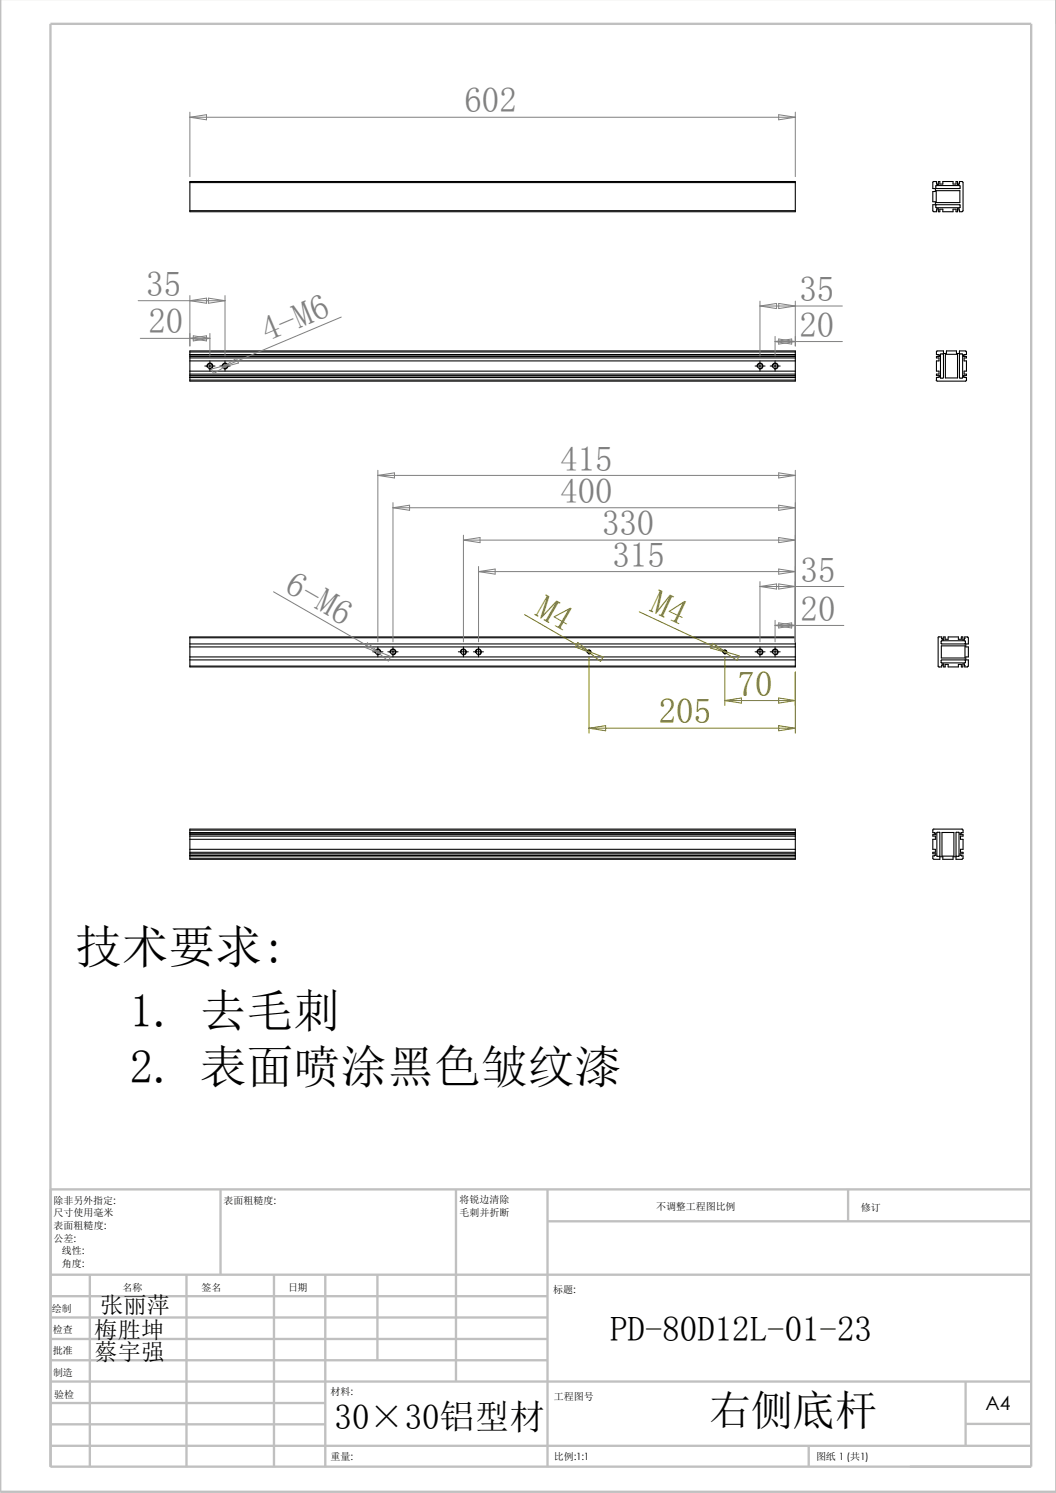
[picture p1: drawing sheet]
<svg xmlns="http://www.w3.org/2000/svg" width="210mm" height="297mm" viewBox="0 0 210 297" stroke-linecap="round" stroke-linejoin="round" font-family="sans-serif">
<g fill="none" stroke="#c0c0c0" stroke-width=".47">
<path d="M0 -.1v296.9h210M10 4.7h195.1v287.1h-195.1zM43.9 236.6v17M90.7 236.6v38.2M108.9 236.6v55.2M168.7 236.5v6.4M205.1 236.6h-195v55.2M10.1 253.6h195M10.1 257.9h98.8M17.9 253.6v38.2M37.1 253.6v38.2M54.5 253.6v38.2"/>
<path d="M64.7 253.6v38.2M75.1 253.6v17M108.9 243h96.2M10.1 270.6h98.8M10.1 266.4h98.8M10.1 262.1h98.8M10.1 279.1h54.6M10.1 274.8h195M192 274.7v12.8M10.1 287.6h195M10.1 283.3h54.6M160.8 287.5v4.3"/>
<path d="M192 283.3h13.1"/>
</g>
<g fill="none" stroke="#000" stroke-width=".21">
<path d="M37.8 36.3v-.2h120.4v.2M37.8 36.3v5.6M37.8 36.3h120.4M158.2 36.3v5.6M186.1 36.9h4.8v.6h-4.8zM186.2 37.9h4.7v2.4h-4.7zM186.2 36.4l.1 .3h.3v-.6h.3v.5h.6v-.5h2v.5h.6v-.5h.3v.6h.3l.1-.3M186.2 36.4v-.3l-.7 .1v1.3h.5v.6h-.5v2h.5v.6h-.5v1.3l.7 .1v-.3M186.2 36.4h.1M190.8 36.4v-.3h.6l.1 .2v5.6l-.2 .2h-.5v-.3M190.8 36.4h.1M37.8 41.9v.2h120.4v-.2"/>
<path d="M37.8 41.9h120.4M186.1 40.7h4.8v.6h-4.8zM186.2 41.8l.1-.3h.3v.6h.3v-.5h.6v.5h2v-.5h.6v.5h.3v-.6h.3l.1 .3M186.2 41.8h.1M190.8 41.8h.1M37.8 70v-.2h120.4v.2M37.8 75.6v.2h120.4v-.2M37.8 70.5v.1M37.8 75v.1M37.8 70h120.4M37.8 70.5h120.4M37.8 70v.5"/>
<path d="M37.8 70.6v4.4M37.8 75.1v.5M37.8 70.9h120.4M37.8 71.2h120.4M37.8 71.8h120.4M37.8 73.8h120.4M37.8 74.7h120.4M37.8 74.4h120.4M37.8 75.6h120.4M37.8 75.1h120.4M37.8 70.6h120.4M37.8 75h120.4"/>
<path d="M158.2 70v.6M158.2 75v.6M158.2 70.6v4.4M186.2 75.6l.2 .2h5.6l.2-.2M186.4 69.8l-.2 .1v.6h.4M186.4 69.8h1.2v.5h.6v-.5h2v.5h.6v-.5h1.2M186.5 70.5l.3 .1v.3h-.6v.3h.5v.6h-.5v2h.5v.6h-.5v.3h.6v.3l-.3 .1M186.6 75.1h-.4v.5M187 70.4l.6 .1-.1 4.7h-.5zM188 70.5h2.4v4.7h-2.4zM190.8 70.5h.6l-.1 4.7-.5-.1zM192 69.8l.2 .2v.5l-.6 .1v.3h.6v.3h-.5v.6h.5v2h-.5v.6h.5v.3h-.6v.3l.6 .1v.5"/>
<path d="M37.8 126.9v-.2h120.4v.2M37.8 132.5v.2h120.4v-.2M37.8 126.9v5.6M37.8 126.9h120.4M37.8 128.1h120.4M37.8 128.7h120.4M37.8 130.7h120.4M37.8 132.5h120.4M37.8 131.3h120.4M158.2 126.9v5.6M186.8 126.7h-.2v5.9l.2 .1h.5v-.3M186.8 126.7h.5v.3"/>
<path d="M187.2 131.4l4.7-.1 .1 .5-4.8 .1zM187.2 127.6l4.7-.1 .1 .1v.4l-4.8 .1zM187.2 128.5h4.7v2.4h-4.7zM187.3 127l.1 .3h.3v-.6h.3v.5h.6v-.5h2v.5h.6v-.5h.3v.6h.3l.1-.3M187.3 132.4l.1-.3h.3v.6h.3v-.5h.6v.5h2v-.5h.6v.5h.3v-.6h.3l.1 .3M187.3 127h.1M187.3 132.4h.1M191.9 127v-.3h.5l.1 .2 .1 1.2h-.5v.6h.5v2h-.5v.6h.5v1.2l-.2 .2h-.5v-.3M191.9 127h.1M191.9 132.4h.1M37.8 165.1v-.2h120.4v.2M37.8 170.7v.2h120.4v-.2"/>
<path d="M37.8 165.7h.1M37.8 170.1v.1M37.8 165.1v.6M37.8 165.7v4.4M37.8 170.2v.5M37.8 165.1h120.4M37.8 165.7h120.4M37.8 166h120.4M37.8 166.3h120.4M37.8 169h120.4M37.8 167h120.4M37.8 169.8h120.4"/>
<path d="M37.8 169.5h120.4M37.8 170.3h120.4M37.8 170.7h120.4M37.8 170.1h120.4M37.8 170.2h120.4M158.2 165.1v.6M158.2 170.1v.1M158.2 165.7v4.4M158.2 170.2v.5M185.8 165.7h.3v.3h-.6v.3h.5v.7h-.5v2h.5v.5h-.5v.3h.6v.3l-.6 .2 .1 .6h1.3v-.5h.6v.5h2v-.5h.6v.5h1.2l.2-.1v-.5l-.6-.2v-.3h.6v-.3h-.5v-.5h.5v-2h-.5v-.7h.5v-.3h-.6v-.3h.6l-.1-.8h-5.8l-.1 .8h.3M186.3 165.6h.6v4.7h-.6zM187.3 165.6h2.4v4.7h-2.4z"/>
<path d="M190.1 165.6h.6v4.7h-.6z"/>
<circle cx="41.7" cy="72.8" r=".49"/>
<circle cx="44.8" cy="72.8" r=".49"/>
<circle cx="151.1" cy="72.8" r=".49"/>
<circle cx="154.1" cy="72.8" r=".49"/>
<circle cx="75.1" cy="129.7" r=".5"/>
<circle cx="78.1" cy="129.7" r=".49"/>
<circle cx="92.1" cy="129.7" r=".49"/>
<circle cx="95.2" cy="129.7" r=".49"/>
<circle cx="117.1" cy="129.7" r=".34"/>
<circle cx="144.1" cy="129.7" r=".34"/>
<circle cx="151.2" cy="129.7" r=".49"/>
<circle cx="154.1" cy="129.7" r=".51"/>
</g>
<g fill="none" stroke="#808080" stroke-width=".2">
<path d="M37.8 22.3v12.8M37.8 23.3h120.4M37.8 23.3l3.3-.5v1zM154.9 22.8l3.3 .5-3.3 .5zM158.2 22.3v12.8M27.5 59.8h17.2M37.8 58.8v10M37.8 59.8l3.3-.5v1zM41.4 59.3l3.3 .5-3.3 .5zM44.7 58.8v12M151.1 59.9v10.9M158.2 59.9v8.9"/>
<path d="M27.9 67.3h13.8M37.8 67.3l3.3-.5v1zM38.4 66.8l3.3 .5-3.3 .5zM41.7 66.3v4.5M42 73.4l3.3-.8-2.8 1.7zM44.2 73.1l2.8-1.8 .4 .9zM45.3 72.6l-1.1 .5M67.9 63.1l-22.6 9.5M151.1 60.9l3.3-.5v1zM151.1 60.9h16.4M154.1 67.9l3.3-.5v1.1zM154.1 67.9h13.4"/>
<path d="M154.1 66.9v3.9M154.9 60.4l3.3 .5-3.3 .5zM154.9 67.4l3.3 .5-3.3 .6zM75.1 93.6v34.1M75.1 94.6h83.1M75.1 94.6l3.3-.5v1zM78.1 100v27.7M154.9 94.1l3.3 .5-3.3 .5zM158.2 93.6v34.1M54.4 117.7l20.2 11.7M78.1 101h80.1M78.1 101l3.3-.5v1z"/>
<path d="M92.2 107.4l3.3-.5v1zM92.2 106.5v21.2M92.2 107.4h66M95.2 112.7v15M95.2 113.7h63M95.2 113.7l3.3-.5v1zM151.1 115.7v12M151.1 116.7l3.3-.5v1zM151.1 116.7h16.7M154.9 100.5l3.3 .5-3.3 .5zM154.9 106.9l3.3 .5-3.3 .5zM154.9 113.2l3.3 .5-3.3 .5z"/>
<path d="M154.9 116.2l3.3 .5-3.3 .5zM73.1 127.9l2.5 2.1-3-1.2zM74.6 129.4l1 .6M74.6 129.4l3.1 1.2-.5 .9zM154.1 124.4l3.3-.5v1zM154.1 123.4v4.3M154.1 124.4h13.7M154.9 123.9l3.3 .5-3.3 .5z"/>
</g>
<g fill="none" stroke="#000" stroke-width=".2">
<path d="M40.7 72.8h2.1M41.1 73a.61 .61 0 0 1 .6-.8 .61 .61 0 0 1 .6 .7 .61 .61 0 0 1-.7 .5M41.7 71.8v2M43.7 72.8h2.1M44.2 73a.61 .61 0 0 1 .5-.8 .61 .61 0 0 1 .7 .7 .61 .61 0 0 1-.8 .5M44.7 71.8v2M150.2 72.8h1.9M150.6 73a.6 .6 0 0 1 .5-.8 .6 .6 0 0 1 .7 .7 .6 .6 0 0 1-.8 .5M151.1 71.8v2M153.2 72.8h2M153.6 73a.6 .6 0 0 1 .5-.8 .6 .6 0 0 1 .7 .7 .6 .6 0 0 1-.8 .5M154.1 71.8v2"/>
<path d="M74.1 129.7h2.1M74.5 129.8a.6 .6 0 0 1 .6-.7 .6 .6 0 0 1 .6 .6 .6 .6 0 0 1-.7 .6M75.1 128.7v2M77.1 129.7h2.1M77.6 129.8a.6 .6 0 0 1 .5-.7 .6 .6 0 0 1 .6 .6 .6 .6 0 0 1-.7 .6M78.1 128.7v2M91.1 129.7h2M91.6 129.8a.59 .59 0 0 1 .5-.7 .59 .59 0 0 1 .6 .6 .59 .59 0 0 1-.7 .6M92.2 128.7v2M94.1 129.7h2M94.6 129.8a.59 .59 0 0 1 .5-.7 .59 .59 0 0 1 .6 .6 .59 .59 0 0 1-.7 .6M95.2 128.7v2"/>
<path d="M116.8 129.8a.39 .39 0 0 1 .3-.5 .39 .39 0 0 1 .4 .4 .39 .39 0 0 1-.4 .4M143.8 129.8a.39 .39 0 0 1 .3-.5 .39 .39 0 0 1 .4 .4 .39 .39 0 0 1-.4 .4M150.2 129.7h1.9M150.6 129.8a.59 .59 0 0 1 .5-.7 .59 .59 0 0 1 .6 .6 .59 .59 0 0 1-.7 .6M151.1 128.7v2M153.2 129.7h2M153.6 129.8a.59 .59 0 0 1 .5-.7 .59 .59 0 0 1 .6 .6 .59 .59 0 0 1-.7 .6M154.1 128.7v2"/>
</g>
<g fill="none" stroke="#808000" stroke-width=".2">
<path d="M104.3 122.3l12.5 7.2M114.9 127.8l2.6 2.1-3.1-1.2zM116.8 129.5l.7 .4M116.8 129.5l3.1 1.2-.5 .9zM117.1 130.7v15.1M127.1 121.7l16.7 7.8M141.7 128l2.8 1.8-3.2-.9zM143.8 129.5l3.2 1-.4 .9zM143.8 129.5l.7 .3M144.1 130.7v9.6M144.1 139.4h14.1M144.1 139.4l3.3-.5v1z"/>
<path d="M154.9 138.9l3.3 .5-3.3 .5zM158.2 133.7v12.1M117.1 144.9l3.3-.5v1zM117.1 144.9h41.1M154.9 144.4l3.3 .5-3.3 .5z"/>
</g>
<g font-size="9.3">
<text x="14.9" y="191.6">技术要求:</text>
<text x="25.8" y="204.3">1. 去毛刺</text>
<text x="25.8" y="215.4">2. 表面喷涂黑色皱纹漆</text>
</g>
<text font-size="8.4" x="141" y="283.4">右侧底杆</text>
<g font-size="6.9" fill="#808080">
<text x="92.4" y="22.4">602</text>
<text x="29.1" y="58.8">35</text>
<text x="159" y="59.9">35</text>
<text x="29.5" y="66.3">20</text>
<text x="53.1" y="68.1" transform="rotate(-23 53.1 68.1)">4-M6</text>
<text x="159" y="67">20</text>
<text x="111.4" y="93.6">415</text>
<text x="111.4" y="100">400</text>
<text x="119.7" y="106.5">330</text>
<text x="121.8" y="112.7">315</text>
<text x="56.3" y="117.6" transform="rotate(30 56.3 117.6)">6-M6</text>
<text x="159.2" y="115.7">35</text>
<text x="159.2" y="123.4">20</text>
</g>
<g font-size="6.9" fill="#808000">
<text x="106.1" y="122.3" transform="rotate(30 106.1 122.3)">M4</text>
<text x="129" y="121.5" transform="rotate(25 129 121.5)">M4</text>
<text x="131" y="143.9">205</text>
<text x="146.7" y="138.4">70</text>
</g>
<g font-size="6.9">
<text x="121.3" y="266.7">PD-80D12L-01-23</text>
<text x="66.6" y="284.3">30×30铝型材</text>
</g>
<g font-size="4.6">
<text x="19.9" y="261.2">张丽萍</text>
<text x="18.8" y="266.2">梅胜坤</text>
<text x="18.8" y="270.5">蔡宇强</text>
</g>
<text font-size="3.9" x="196" y="280.4">A4</text>
<g font-size="2">
<text x="10.7" y="239.5">除非另外指定:</text>
<text x="44.5" y="239.5">表面粗糙度:</text>
<text x="91.4" y="239.4">将锐边清除</text>
<text x="10.7" y="242">尺寸使用毫米</text>
<text x="10.7" y="244.5">表面粗糙度:</text>
<text x="91.4" y="241.9">毛刺并折断</text>
<text x="130.5" y="240.8">不调整工程图比例</text>
<text x="171.2" y="241">修订</text>
<text x="10.7" y="247">公差:</text>
<text x="12.3" y="252">角度:</text>
<text x="12.3" y="249.5">线性:</text>
<text x="24.4" y="256.9">名称</text>
<text x="40.1" y="256.8">签名</text>
<text x="57.3" y="256.8">日期</text>
<text x="110" y="257.1">标题:</text>
<text x="10.3" y="261">绘制</text>
<text x="10.5" y="269.3">批准</text>
<text x="10.5" y="265.3">检查</text>
<text x="10.5" y="273.6">制造</text>
<text x="10.8" y="278">验检</text>
<text x="65.7" y="277.4">材料:</text>
<text x="110.2" y="278.5">工程图号</text>
<text x="65.7" y="290.4">重量:</text>
<text x="110.2" y="290.5">比例:1:1</text>
<text x="162.3" y="290.4">图纸 1 (共1)</text>
</g>
</svg>
